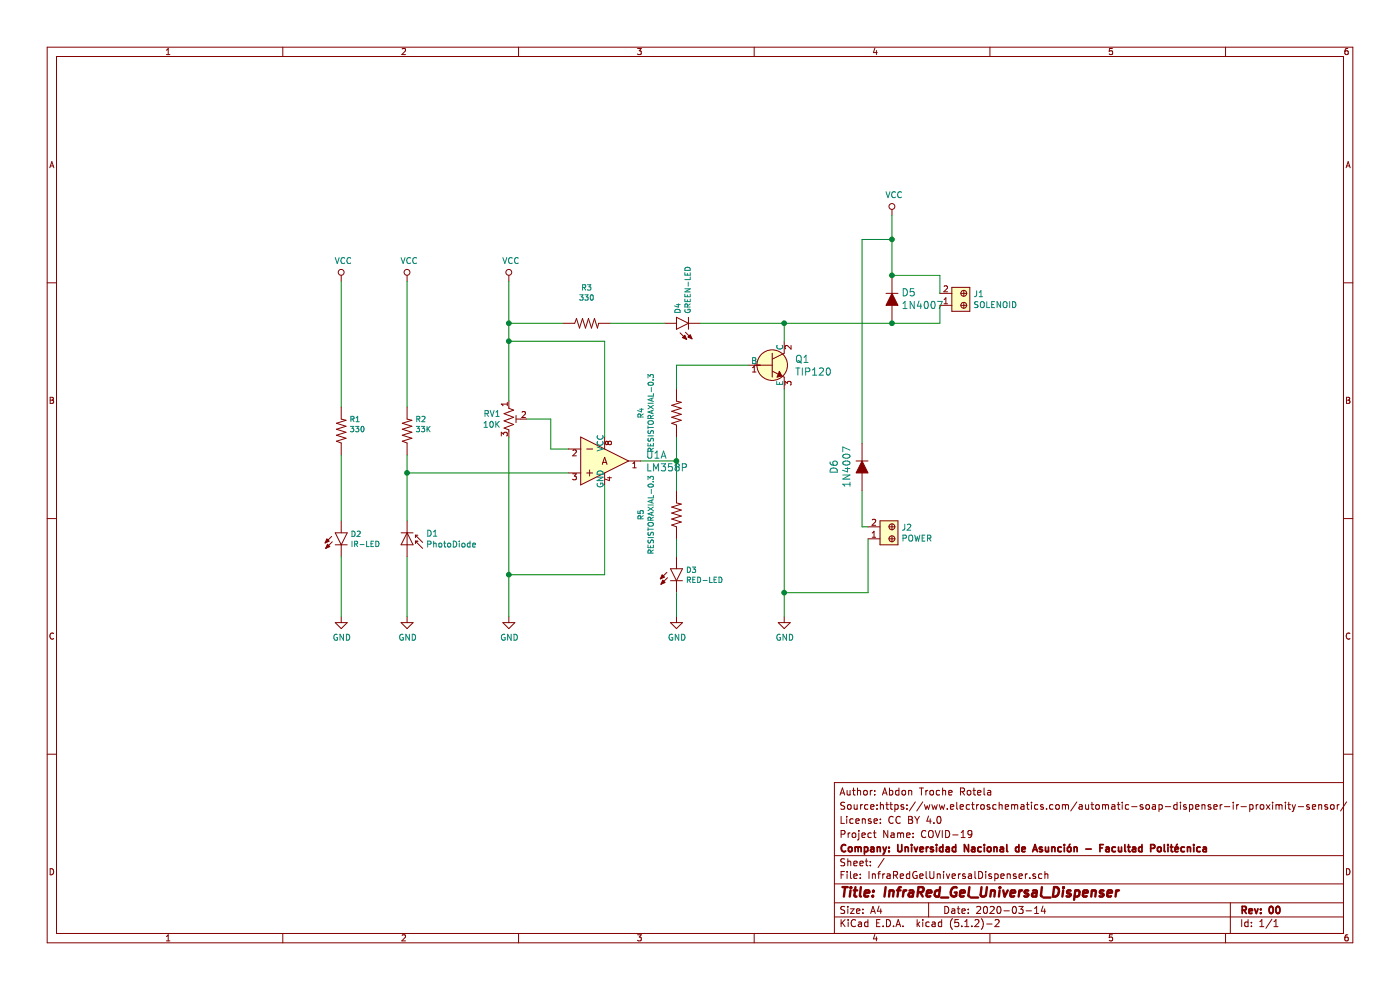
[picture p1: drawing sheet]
EESchema Schematic File Version 4
EELAYER 29 0
EELAYER END
$Descr A4 11693 8268
encoding utf-8
Sheet 1 1
Title "InfraRed_Gel_Universal_Dispenser"
Date "2020-03-14"
Rev "00"
Comp "Company: Universidad Nacional de Asunción - Facultad Politécnica"
Comment1 "Project Name: COVID-19"
Comment2 "License: CC BY 4.0"
Comment3 "Source:https://www.electroschematics.com/automatic-soap-dispenser-ir-proximity-sensor/"
Comment4 "Author: Abdon Troche Rotela"
$EndDescr
$Comp
L SparkFun-Resistors:RESISTORAXIAL-0.3 R1
U 1 1
P 2850 3600
F 0 "R1" V 2945 3532 45  0000 R CNN
F 1 "330" V 2861 3532 45  0000 R CNN
F 2 "Resistors:AXIAL-0.3" H 2850 3750 20  0001 C CNN
F 3 "" H 2850 3600 60  0001 C CNN
F 4 " " V 2766 3532 60  0000 R CNN "Field4"
	1    2850 3600
	0    -1   -1   0   
$EndComp
$Comp
L SparkFun-Resistors:RESISTORAXIAL-0.3 R2
U 1 1
P 3400 3600
F 0 "R2" V 3495 3532 45  0000 R CNN
F 1 "33K" V 3411 3532 45  0000 R CNN
F 2 "Resistors:AXIAL-0.3" H 3400 3750 20  0001 C CNN
F 3 "" H 3400 3600 60  0001 C CNN
F 4 " " V 3316 3532 60  0000 R CNN "Field4"
	1    3400 3600
	0    -1   -1   0   
$EndComp
$Comp
L SparkFun-Resistors:RESISTORAXIAL-0.3 R3
U 1 1
P 4900 2700
F 0 "R3" H 4900 3000 45  0000 C CNN
F 1 "330" H 4900 2916 45  0000 C CNN
F 2 "Resistors:AXIAL-0.3" H 4900 2850 20  0001 C CNN
F 3 "" H 4900 2700 60  0001 C CNN
F 4 " " H 4900 2821 60  0000 C CNN "Field4"
	1    4900 2700
	1    0    0    -1  
$EndComp
$Comp
L SparkFun-Resistors:RESISTORAXIAL-0.3 R4
U 1 1
P 5650 3450
F 0 "R4" H 5650 3750 45  0000 C CNN
F 1 "RESISTORAXIAL-0.3" H 5650 3666 45  0000 C CNN
F 2 "Resistors:AXIAL-0.3" H 5650 3600 20  0001 C CNN
F 3 "" H 5650 3450 60  0001 C CNN
F 4 " " H 5650 3571 60  0000 C CNN "Field4"
	1    5650 3450
	0    -1   -1   0   
$EndComp
$Comp
L SparkFun-Resistors:RESISTORAXIAL-0.3 R5
U 1 1
P 5650 4300
F 0 "R5" H 5650 4600 45  0000 C CNN
F 1 "RESISTORAXIAL-0.3" H 5650 4516 45  0000 C CNN
F 2 "Resistors:AXIAL-0.3" H 5650 4450 20  0001 C CNN
F 3 "" H 5650 4300 60  0001 C CNN
F 4 " " H 5650 4421 60  0000 C CNN "Field4"
	1    5650 4300
	0    -1   -1   0   
$EndComp
$Comp
L Device:R_POT_TRIM_US RV1
U 1 1
P 4250 3500
F 0 "RV1" H 4183 3546 50  0000 R CNN
F 1 "10K" H 4183 3455 50  0000 R CNN
F 2 "Potentiometer_THT:Potentiometer_Bourns_3386F_Vertical" H 4250 3500 50  0001 C CNN
F 3 "~" H 4250 3500 50  0001 C CNN
	1    4250 3500
	1    0    0    -1  
$EndComp
$Comp
L SparkFun-LED:LED5MM-KIT D2
U 1 1
P 2850 4450
F 0 "D2" H 2927 4442 45  0000 L CNN
F 1 "IR-LED" H 2927 4358 45  0000 L CNN
F 2 "LED:LED_5MM-KIT" V 2650 4450 20  0001 C CNN
F 3 "" H 2850 4450 50  0001 C CNN
F 4 "" H 2928 4316 60  0000 L CNN "Field4"
	1    2850 4450
	1    0    0    -1  
$EndComp
$Comp
L SparkFun-LED:LED5MM-KIT D3
U 1 1
P 5650 4750
F 0 "D3" H 5728 4742 45  0000 L CNN
F 1 "RED-LED" H 5728 4658 45  0000 L CNN
F 2 "LED:LED_5MM-KIT" V 5450 4750 20  0001 C CNN
F 3 "" H 5650 4750 50  0001 C CNN
F 4 "" H 5728 4616 60  0000 L CNN "Field4"
	1    5650 4750
	1    0    0    -1  
$EndComp
$Comp
L SparkFun-LED:LED5MM-KIT D4
U 1 1
P 5650 2700
F 0 "D4" H 5727 2692 45  0000 L CNN
F 1 "GREEN-LED" H 5727 2608 45  0000 L CNN
F 2 "LED:LED_5MM-KIT" V 5450 2700 20  0001 C CNN
F 3 "" H 5650 2700 50  0001 C CNN
F 4 "" H 5728 2566 60  0000 L CNN "Field4"
	1    5650 2700
	0    -1   -1   0   
$EndComp
$Comp
L dk_Transistors-Bipolar-BJT-Single:TIP120 Q1
U 1 1
P 6450 3050
F 0 "Q1" H 6638 3103 60  0000 L CNN
F 1 "TIP120" H 6638 2997 60  0000 L CNN
F 2 "digikey-footprints:TO-220-3" H 6650 3250 60  0001 L CNN
F 3 "http://www.st.com/content/ccc/resource/technical/document/datasheet/f9/ed/f5/44/26/b9/43/a4/CD00000911.pdf/files/CD00000911.pdf/jcr:content/translations/en.CD00000911.pdf" H 6650 3350 60  0001 L CNN
F 4 "497-2539-5-ND" H 6650 3450 60  0001 L CNN "Digi-Key_PN"
F 5 "TIP120" H 6650 3550 60  0001 L CNN "MPN"
F 6 "Discrete Semiconductor Products" H 6650 3650 60  0001 L CNN "Category"
F 7 "Transistors - Bipolar (BJT) - Single" H 6650 3750 60  0001 L CNN "Family"
F 8 "http://www.st.com/content/ccc/resource/technical/document/datasheet/f9/ed/f5/44/26/b9/43/a4/CD00000911.pdf/files/CD00000911.pdf/jcr:content/translations/en.CD00000911.pdf" H 6650 3850 60  0001 L CNN "DK_Datasheet_Link"
F 9 "/product-detail/en/stmicroelectronics/TIP120/497-2539-5-ND/603564" H 6650 3950 60  0001 L CNN "DK_Detail_Page"
F 10 "TRANS NPN DARL 60V 5A TO-220" H 6650 4050 60  0001 L CNN "Description"
F 11 "STMicroelectronics" H 6650 4150 60  0001 L CNN "Manufacturer"
F 12 "Active" H 6650 4250 60  0001 L CNN "Status"
	1    6450 3050
	1    0    0    -1  
$EndComp
$Comp
L dk_Diodes-Rectifiers-Single:1N4007-T_NRND D6
U 1 1
P 7200 3900
F 0 "D6" H 7200 4137 60  0000 C CNN
F 1 "1N4007" H 7200 4031 60  0000 C CNN
F 2 "digikey-footprints:DO-41" H 7400 4100 60  0001 L CNN
F 3 "https://www.diodes.com/assets/Datasheets/ds28002.pdf" H 7400 4200 60  0001 L CNN
F 4 "1N4007DICT-ND" H 7400 4300 60  0001 L CNN "Digi-Key_PN"
F 5 "1N4007-T" H 7400 4400 60  0001 L CNN "MPN"
F 6 "Discrete Semiconductor Products" H 7400 4500 60  0001 L CNN "Category"
F 7 "Diodes - Rectifiers - Single" H 7400 4600 60  0001 L CNN "Family"
F 8 "https://www.diodes.com/assets/Datasheets/ds28002.pdf" H 7400 4700 60  0001 L CNN "DK_Datasheet_Link"
F 9 "/product-detail/en/diodes-incorporated/1N4007-T/1N4007DICT-ND/76454" H 7400 4800 60  0001 L CNN "DK_Detail_Page"
F 10 "DIODE GEN PURP 1KV 1A DO41" H 7400 4900 60  0001 L CNN "Description"
F 11 "Diodes Incorporated" H 7400 5000 60  0001 L CNN "Manufacturer"
F 12 "Not For New Designs" H 7400 5100 60  0001 L CNN "Status"
	1    7200 3900
	0    -1   -1   0   
$EndComp
$Comp
L dk_Diodes-Rectifiers-Single:1N4007-T_NRND D5
U 1 1
P 7450 2500
F 0 "D5" V 7503 2422 60  0000 R CNN
F 1 "1N4007" V 7397 2422 60  0000 R CNN
F 2 "digikey-footprints:DO-41" H 7650 2700 60  0001 L CNN
F 3 "https://www.diodes.com/assets/Datasheets/ds28002.pdf" H 7650 2800 60  0001 L CNN
F 4 "1N4007DICT-ND" H 7650 2900 60  0001 L CNN "Digi-Key_PN"
F 5 "1N4007-T" H 7650 3000 60  0001 L CNN "MPN"
F 6 "Discrete Semiconductor Products" H 7650 3100 60  0001 L CNN "Category"
F 7 "Diodes - Rectifiers - Single" H 7650 3200 60  0001 L CNN "Family"
F 8 "https://www.diodes.com/assets/Datasheets/ds28002.pdf" H 7650 3300 60  0001 L CNN "DK_Datasheet_Link"
F 9 "/product-detail/en/diodes-incorporated/1N4007-T/1N4007DICT-ND/76454" H 7650 3400 60  0001 L CNN "DK_Detail_Page"
F 10 "DIODE GEN PURP 1KV 1A DO41" H 7650 3500 60  0001 L CNN "Description"
F 11 "Diodes Incorporated" H 7650 3600 60  0001 L CNN "Manufacturer"
F 12 "Not For New Designs" H 7650 3700 60  0001 L CNN "Status"
	1    7450 2500
	0    -1   -1   0   
$EndComp
$Comp
L dk_Terminal-Blocks-Wire-to-Board:OSTTC020162 J1
U 1 1
P 8050 2550
F 0 "J1" V 8141 2472 50  0000 R CNN
F 1 "SOLENOID" V 8050 2472 50  0000 R CNN
F 2 "digikey-footprints:Term_Block_1x2_P5mm" H 8250 2750 60  0001 L CNN
F 3 "http://www.on-shore.com/wp-content/uploads/OSTTCXX0162.pdf" H 8250 2850 60  0001 L CNN
F 4 "ED2600-ND" H 8250 2950 60  0001 L CNN "Digi-Key_PN"
F 5 "OSTTC020162" H 8250 3050 60  0001 L CNN "MPN"
F 6 "Connectors, Interconnects" H 8250 3150 60  0001 L CNN "Category"
F 7 "Terminal Blocks - Wire to Board" H 8250 3250 60  0001 L CNN "Family"
F 8 "http://www.on-shore.com/wp-content/uploads/OSTTCXX0162.pdf" H 8250 3350 60  0001 L CNN "DK_Datasheet_Link"
F 9 "/product-detail/en/on-shore-technology-inc/OSTTC020162/ED2600-ND/614549" H 8250 3450 60  0001 L CNN "DK_Detail_Page"
F 10 "TERM BLK 2POS SIDE ENTRY 5MM PCB" H 8250 3550 60  0001 L CNN "Description"
F 11 "On Shore Technology Inc." H 8250 3650 60  0001 L CNN "Manufacturer"
F 12 "Active" H 8250 3750 60  0001 L CNN "Status"
	1    8050 2550
	0    -1   -1   0   
$EndComp
$Comp
L dk_Terminal-Blocks-Wire-to-Board:OSTTC020162 J2
U 1 1
P 7450 4500
F 0 "J2" V 7541 4422 50  0000 R CNN
F 1 "POWER" V 7450 4422 50  0000 R CNN
F 2 "digikey-footprints:Term_Block_1x2_P5mm" H 7650 4700 60  0001 L CNN
F 3 "http://www.on-shore.com/wp-content/uploads/OSTTCXX0162.pdf" H 7650 4800 60  0001 L CNN
F 4 "ED2600-ND" H 7650 4900 60  0001 L CNN "Digi-Key_PN"
F 5 "OSTTC020162" H 7650 5000 60  0001 L CNN "MPN"
F 6 "Connectors, Interconnects" H 7650 5100 60  0001 L CNN "Category"
F 7 "Terminal Blocks - Wire to Board" H 7650 5200 60  0001 L CNN "Family"
F 8 "http://www.on-shore.com/wp-content/uploads/OSTTCXX0162.pdf" H 7650 5300 60  0001 L CNN "DK_Datasheet_Link"
F 9 "/product-detail/en/on-shore-technology-inc/OSTTC020162/ED2600-ND/614549" H 7650 5400 60  0001 L CNN "DK_Detail_Page"
F 10 "TERM BLK 2POS SIDE ENTRY 5MM PCB" H 7650 5500 60  0001 L CNN "Description"
F 11 "On Shore Technology Inc." H 7650 5600 60  0001 L CNN "Manufacturer"
F 12 "Active" H 7650 5700 60  0001 L CNN "Status"
	1    7450 4500
	0    -1   -1   0   
$EndComp
$Comp
L Sensor_Optical:SFH203FA D1
U 1 1
P 3400 4550
F 0 "D1" V 3304 4708 50  0000 L CNN
F 1 "PhotoDiode" V 3395 4708 50  0000 L CNN
F 2 "LED_THT:LED_D5.0mm_IRGrey" H 3400 4725 50  0001 C CNN
F 3 "http://www.osram-os.com/Graphics/XPic9/00101656_0.pdf/SFH%20203,%20SFH%20203%20FA,%20Lead%20(Pb)%20Free%20Product%20-%20RoHS%20Compliant.pdf" H 3350 4550 50  0001 C CNN
	1    3400 4550
	0    1    1    0   
$EndComp
$Comp
L power:VCC #PWR0101
U 1 1
P 2850 2350
F 0 "#PWR0101" H 2850 2200 50  0001 C CNN
F 1 "VCC" H 2867 2523 50  0000 C CNN
F 2 "" H 2850 2350 50  0001 C CNN
F 3 "" H 2850 2350 50  0001 C CNN
	1    2850 2350
	1    0    0    -1  
$EndComp
$Comp
L power:GND #PWR0102
U 1 1
P 3400 5150
F 0 "#PWR0102" H 3400 4900 50  0001 C CNN
F 1 "GND" H 3405 4977 50  0000 C CNN
F 2 "" H 3400 5150 50  0001 C CNN
F 3 "" H 3400 5150 50  0001 C CNN
	1    3400 5150
	1    0    0    -1  
$EndComp
Wire Wire Line
	4400 3500 4600 3500
Wire Wire Line
	4600 3500 4600 3750
Wire Wire Line
	4600 3750 4750 3750
Wire Wire Line
	4750 3950 3400 3950
Wire Wire Line
	3400 4350 3400 3950
$Comp
L power:GND #PWR0103
U 1 1
P 4250 5150
F 0 "#PWR0103" H 4250 4900 50  0001 C CNN
F 1 "GND" H 4255 4977 50  0000 C CNN
F 2 "" H 4250 5150 50  0001 C CNN
F 3 "" H 4250 5150 50  0001 C CNN
	1    4250 5150
	1    0    0    -1  
$EndComp
$Comp
L power:GND #PWR0104
U 1 1
P 2850 5150
F 0 "#PWR0104" H 2850 4900 50  0001 C CNN
F 1 "GND" H 2855 4977 50  0000 C CNN
F 2 "" H 2850 5150 50  0001 C CNN
F 3 "" H 2850 5150 50  0001 C CNN
	1    2850 5150
	1    0    0    -1  
$EndComp
Connection ~ 3400 3950
Wire Wire Line
	3400 3950 3400 3800
Wire Wire Line
	2850 3800 2850 4350
Wire Wire Line
	2850 4650 2850 5150
Wire Wire Line
	3400 4650 3400 5150
Wire Wire Line
	4250 3650 4250 4800
Wire Wire Line
	2850 3400 2850 2350
$Comp
L power:VCC #PWR0105
U 1 1
P 3400 2350
F 0 "#PWR0105" H 3400 2200 50  0001 C CNN
F 1 "VCC" H 3417 2523 50  0000 C CNN
F 2 "" H 3400 2350 50  0001 C CNN
F 3 "" H 3400 2350 50  0001 C CNN
	1    3400 2350
	1    0    0    -1  
$EndComp
Wire Wire Line
	3400 3400 3400 2350
$Comp
L power:VCC #PWR0106
U 1 1
P 4250 2350
F 0 "#PWR0106" H 4250 2200 50  0001 C CNN
F 1 "VCC" H 4267 2523 50  0000 C CNN
F 2 "" H 4250 2350 50  0001 C CNN
F 3 "" H 4250 2350 50  0001 C CNN
	1    4250 2350
	1    0    0    -1  
$EndComp
Wire Wire Line
	4250 2350 4250 2700
Wire Wire Line
	4700 2700 4250 2700
Connection ~ 4250 2700
Wire Wire Line
	4250 2700 4250 2850
Wire Wire Line
	5650 4100 5650 3850
Wire Wire Line
	5350 3850 5650 3850
Connection ~ 5650 3850
Wire Wire Line
	5650 3850 5650 3650
Wire Wire Line
	5650 4650 5650 4500
$Comp
L power:GND #PWR0107
U 1 1
P 5650 5150
F 0 "#PWR0107" H 5650 4900 50  0001 C CNN
F 1 "GND" H 5655 4977 50  0000 C CNN
F 2 "" H 5650 5150 50  0001 C CNN
F 3 "" H 5650 5150 50  0001 C CNN
	1    5650 5150
	1    0    0    -1  
$EndComp
Wire Wire Line
	5650 4950 5650 5150
Wire Wire Line
	5100 2700 5550 2700
Wire Wire Line
	6250 3050 5650 3050
Wire Wire Line
	5650 3050 5650 3250
Wire Wire Line
	5850 2700 6550 2700
Wire Wire Line
	6550 2700 6550 2850
$Comp
L power:GND #PWR0108
U 1 1
P 6550 5150
F 0 "#PWR0108" H 6550 4900 50  0001 C CNN
F 1 "GND" H 6555 4977 50  0000 C CNN
F 2 "" H 6550 5150 50  0001 C CNN
F 3 "" H 6550 5150 50  0001 C CNN
	1    6550 5150
	1    0    0    -1  
$EndComp
Wire Wire Line
	6550 3250 6550 4950
Wire Wire Line
	7850 2550 7850 2700
Wire Wire Line
	7850 2700 7450 2700
Wire Wire Line
	7850 2450 7850 2300
Wire Wire Line
	7850 2300 7450 2300
$Comp
L power:VCC #PWR0109
U 1 1
P 7450 1800
F 0 "#PWR0109" H 7450 1650 50  0001 C CNN
F 1 "VCC" H 7467 1973 50  0000 C CNN
F 2 "" H 7450 1800 50  0001 C CNN
F 3 "" H 7450 1800 50  0001 C CNN
	1    7450 1800
	1    0    0    -1  
$EndComp
Wire Wire Line
	7450 1800 7450 2000
Connection ~ 7450 2300
Wire Wire Line
	6550 2700 7450 2700
Connection ~ 6550 2700
Connection ~ 7450 2700
Wire Wire Line
	7250 4500 7250 4950
Wire Wire Line
	7250 4950 6550 4950
Connection ~ 6550 4950
Wire Wire Line
	6550 4950 6550 5150
Wire Wire Line
	7250 4400 7200 4400
Wire Wire Line
	7200 4400 7200 4100
Wire Wire Line
	7200 3700 7200 2000
Wire Wire Line
	7200 2000 7450 2000
Connection ~ 7450 2000
Wire Wire Line
	7450 2000 7450 2300
$Comp
L dk_Linear-Amplifiers-Instrumentation-OP-Amps-Buffer-Amps:LM358P U1
U 1 1
P 5050 3850
F 0 "U1" H 5394 3903 60  0000 L CNN
F 1 "LM358P" H 5394 3797 60  0000 L CNN
F 2 "digikey-footprints:DIP-8_W7.62mm" H 5250 4050 60  0001 L CNN
F 3 "http://www.ti.com/general/docs/suppproductinfo.tsp?distId=10&gotoUrl=http%3A%2F%2Fwww.ti.com%2Flit%2Fgpn%2Flm358" H 5250 4150 60  0001 L CNN
F 4 "296-1395-5-ND" H 5250 4250 60  0001 L CNN "Digi-Key_PN"
F 5 "LM358P" H 5250 4350 60  0001 L CNN "MPN"
F 6 "Integrated Circuits (ICs)" H 5250 4450 60  0001 L CNN "Category"
F 7 "Linear - Amplifiers - Instrumentation, OP Amps, Buffer Amps" H 5250 4550 60  0001 L CNN "Family"
F 8 "http://www.ti.com/general/docs/suppproductinfo.tsp?distId=10&gotoUrl=http%3A%2F%2Fwww.ti.com%2Flit%2Fgpn%2Flm358" H 5250 4650 60  0001 L CNN "DK_Datasheet_Link"
F 9 "/product-detail/en/texas-instruments/LM358P/296-1395-5-ND/277042" H 5250 4750 60  0001 L CNN "DK_Detail_Page"
F 10 "IC OPAMP GP 2 CIRCUIT 8DIP" H 5250 4850 60  0001 L CNN "Description"
F 11 "Texas Instruments" H 5250 4950 60  0001 L CNN "Manufacturer"
F 12 "Active" H 5250 5050 60  0001 L CNN "Status"
	1    5050 3850
	1    0    0    -1  
$EndComp
Wire Wire Line
	5050 4050 5050 4800
Wire Wire Line
	5050 4800 4250 4800
Connection ~ 4250 4800
Wire Wire Line
	4250 4800 4250 5150
Wire Wire Line
	5050 3650 5050 2850
Wire Wire Line
	5050 2850 4250 2850
Connection ~ 4250 2850
Wire Wire Line
	4250 2850 4250 3350
$EndSCHEMATC
